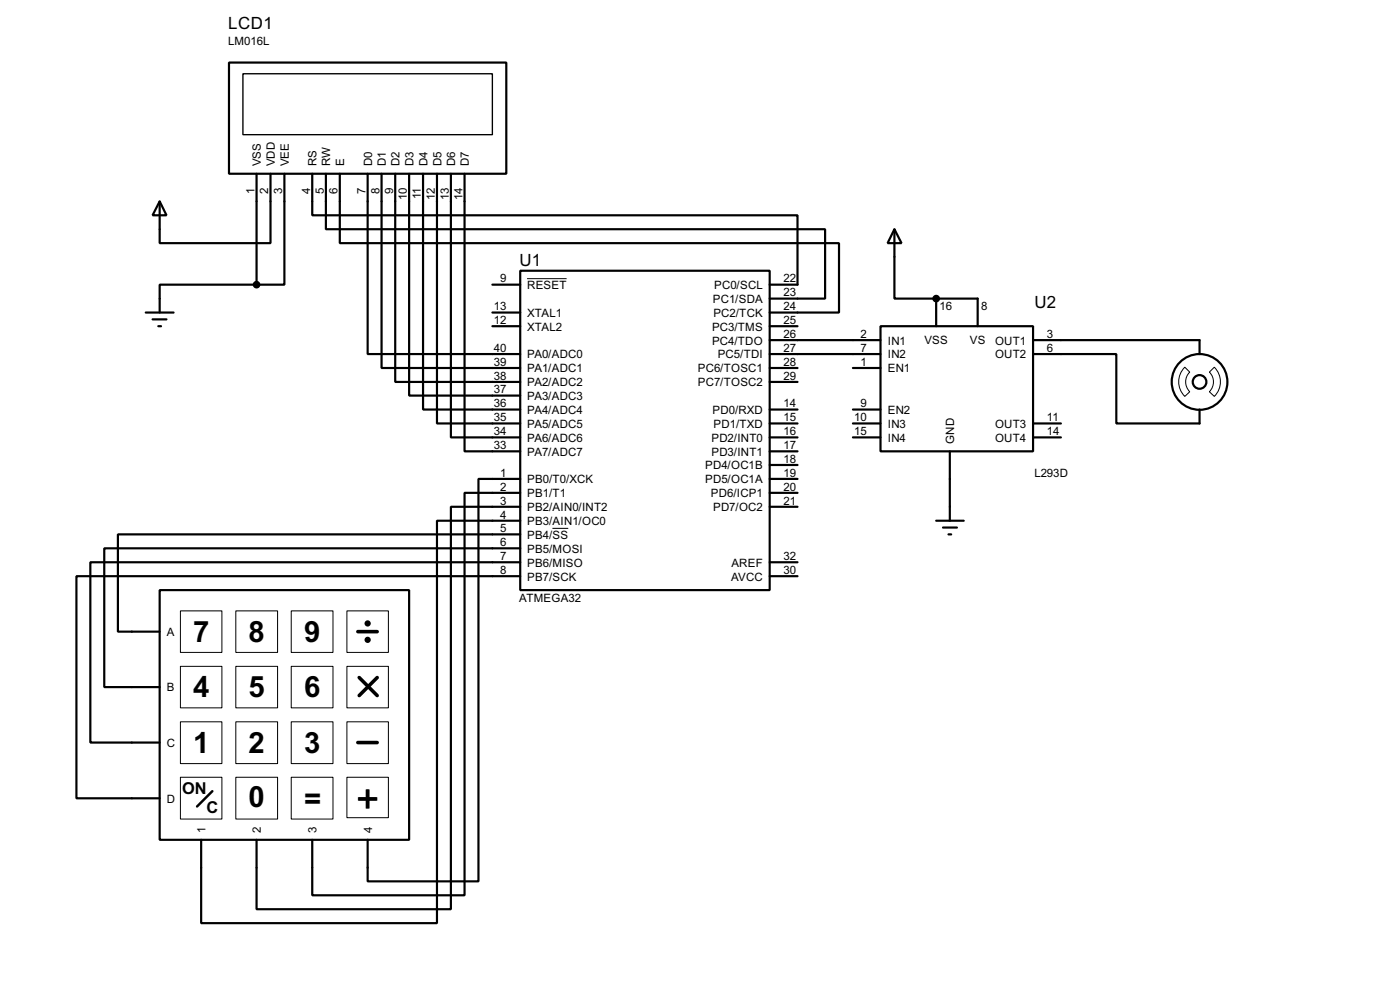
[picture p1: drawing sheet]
<svg xmlns="http://www.w3.org/2000/svg" width="256mm" height="180mm" viewBox="0 0 256 180" stroke-linecap="round" stroke-linejoin="round" font-family="sans-serif">
<g fill="none" stroke="#000" stroke-width=".4">
<path d="M42 11.5h50.8v20.3h-50.8zM29.3 36.9l1.2 2.5h-2.5zM47 31.8v20.3M49.6 31.8v12.7h-20.3v-7.6M52.1 31.8v20.3h-5.1M57.2 31.8v7.6h88.9v12.7h-5.1M59.7 31.8v10.2h91.5v12.7h-10.2M62.3 31.8v12.7h91.4v12.7h-12.7M67.4 31.8v33h27.9M69.9 31.8v35.6h25.4M72.4 31.8v38.1h22.9M75 31.8v40.6h20.3"/>
<path d="M77.5 31.8v43.2h17.8M80.1 31.8v45.7h15.2M82.6 31.8v48.3h12.7M85.1 31.8v50.8h10.2M26.7 57.2h5.1M28 58.5h2.5M29 59.7h.5M47 52.1h-17.7v5.1M90.2 52.1h5.1M90.2 59.7h5.1M90.2 57.2h5.1M95.3 49.6h45.7v58.4h-45.7z"/>
<path d="M141 59.7h5.1M161.3 59.7h28v22.9h-28zM163.9 42l1.3 2.5h-2.6zM163.9 42v12.7h7.6M171.5 54.7h7.6v5M171.5 54.7v5M141 62.3h20.3M141 64.8h20.3M141 75h5.1M141 77.5h5.1M141 67.4h5.1M141 69.9h5.1"/>
<path d="M156.3 75h5M156.3 77.5h5M156.3 67.4h5M189.3 64.8h15.2v12.7h15.3v-2.5M189.3 62.3h30.5v2.5M189.3 77.5h5.1M95.3 97.8h-73.7v17.8h7.7M95.3 95.3h-15.2v73.7h-43.2v-15.3M95.3 92.8h-12.7v73.6h-35.6v-12.7M95.3 87.7h-7.6v73.6h-20.3v-7.6M95.3 90.2h-10.2v73.7h-27.9v-10.2M141 87.7h5.1"/>
<path d="M141 90.2h5.1M141 92.8h5.1M141 80.1h5.1M141 82.6h5.1M141 85.1h5.1M156.3 80.1h5M171.5 95.3h5.1M172.8 96.6h2.5M173.8 97.8h.5M174 82.6v12.7M189.3 80.1h5.1M29.3 108h45.7v45.7h-45.7z"/>
<path d="M95.3 100.4h-76.2v25.4h10.2M95.3 102.9h-78.7v33h12.7M95.3 105.5h-81.3v40.6h15.3M141 102.9h5.1M141 105.5h5.1"/>
<circle cx="219.7" cy="69.9" r="5.1"/>
<circle cx="219.7" cy="69.9" r="1.25"/>
</g>
<circle cx="171.5" cy="54.7" r=".2" fill="#000"/>
<g fill="none" stroke="#000" stroke-width=".18">
<path d="M96.6 51h7.2M217.1 67.2l.9 .9a2.53 2.53 0 0 0 0 3.6l-.9 .9a3.7 3.7 0 0 1 0-5.4zM221.6 68.1l.9-.9a3.7 3.7 0 0 1 0 5.4l-.9-.9a2.54 2.54 0 0 0 0-3.6zM101.2 96.7h2.9M33.1 111.8h7.6v7.6h-7.6zM43.2 111.8h7.7v7.6h-7.7zM53.4 111.8h7.6v7.6h-7.6zM63.6 111.8h7.6v7.6h-7.6zM33.1 122h7.6v7.6h-7.6zM33.1 132.1h7.6v7.7h-7.6zM43.2 122h7.7v7.6h-7.7zM43.2 132.1h7.7v7.7h-7.7z"/>
<path d="M53.4 122h7.6v7.6h-7.6zM53.4 132.1h7.6v7.7h-7.6zM63.6 122h7.6v7.6h-7.6zM63.6 132.1h7.6v7.7h-7.6zM33.1 142.3h7.6v7.6h-7.6zM43.2 142.3h7.7v7.6h-7.7zM53.4 142.3h7.6v7.6h-7.6zM63.6 142.3h7.6v7.4h-7.6z"/>
</g>
<g fill="none" stroke="#000" stroke-width=".65">
<path d="M65.6 115.6h3.5M65.6 135.9h3.5M65.8 124l3.3 3.3M69.1 124l-3.3 3.3"/>
<circle cx="67.4" cy="117.1" r=".25"/>
<circle cx="67.4" cy="114.1" r=".25"/>
</g>
<path d="M38.9 144.8l-2.8 2.8" fill="none" stroke="#000" stroke-width=".45"/>
<path d="M44.5 13.5h45.7v11.2h-45.7z" fill="none" stroke="#000" stroke-width=".25"/>
<g fill="#000" stroke="#000" stroke-width=".4">
<circle cx="47" cy="52.1" r=".5"/>
<circle cx="171.5" cy="54.7" r=".5"/>
</g>
<text font-size="8.2" x="65.3" y="148.7">+</text>
<g font-size="6">
<text x="35.4" y="117.5">7</text>
<text x="45.6" y="117.5">8</text>
<text x="55.8" y="117.5">9</text>
<text x="35.4" y="127.7">4</text>
<text x="45.6" y="127.7">5</text>
<text x="55.8" y="127.7">6</text>
<text x="35.4" y="137.8">1</text>
<text x="45.6" y="137.8">2</text>
<text x="55.8" y="137.8">3</text>
<text x="45.5" y="147.7">0</text>
<text x="55.7" y="148">=</text>
</g>
<g font-size="3.5">
<text x="41.8" y="5.3">LCD1</text>
<text x="95.2" y="48.7">U1</text>
<text x="189.5" y="56.4">U2</text>
</g>
<g font-size="3.4">
<text x="33.4" y="145.4">ON</text>
<text x="37.9" y="148.7">C</text>
</g>
<g font-size="2.4">
<text x="41.8" y="8.2">LM016L</text>
<text x="46.6" y="35.5" transform="rotate(-90 46.6 35.5)">1</text>
<text x="47.8" y="30.5" transform="rotate(-90 47.8 30.5)">VSS</text>
<text x="49.2" y="35.5" transform="rotate(-90 49.2 35.5)">2</text>
<text x="50.4" y="30.5" transform="rotate(-90 50.4 30.5)">VDD</text>
<text x="51.7" y="35.4" transform="rotate(-90 51.7 35.4)">3</text>
<text x="52.9" y="30.5" transform="rotate(-90 52.9 30.5)">VEE</text>
<text x="56.8" y="35.4" transform="rotate(-90 56.8 35.4)">4</text>
<text x="58" y="30.5" transform="rotate(-90 58 30.5)">RS</text>
<text x="59.3" y="35.5" transform="rotate(-90 59.3 35.5)">5</text>
<text x="60.5" y="30.5" transform="rotate(-90 60.5 30.5)">RW</text>
<text x="61.9" y="35.5" transform="rotate(-90 61.9 35.5)">6</text>
<text x="63.1" y="30.5" transform="rotate(-90 63.1 30.5)">E</text>
<text x="67" y="35.5" transform="rotate(-90 67 35.5)">7</text>
<text x="68.2" y="30.5" transform="rotate(-90 68.2 30.5)">D0</text>
<text x="69.5" y="35.4" transform="rotate(-90 69.5 35.4)">8</text>
<text x="70.7" y="30.5" transform="rotate(-90 70.7 30.5)">D1</text>
<text x="72" y="35.5" transform="rotate(-90 72 35.5)">9</text>
<text x="73.2" y="30.5" transform="rotate(-90 73.2 30.5)">D2</text>
<text x="75.8" y="30.5" transform="rotate(-90 75.8 30.5)">D3</text>
<text x="78.3" y="30.5" transform="rotate(-90 78.3 30.5)">D4</text>
<text x="80.9" y="30.5" transform="rotate(-90 80.9 30.5)">D5</text>
<text x="83.4" y="30.5" transform="rotate(-90 83.4 30.5)">D6</text>
<text x="85.9" y="30.5" transform="rotate(-90 85.9 30.5)">D7</text>
<text x="74.6" y="36.6" transform="rotate(-90 74.6 36.6)">10</text>
<text x="77.1" y="36.4" transform="rotate(-90 77.1 36.4)">11</text>
<text x="79.7" y="36.6" transform="rotate(-90 79.7 36.6)">12</text>
<text x="82.2" y="36.6" transform="rotate(-90 82.2 36.6)">13</text>
<text x="84.7" y="36.6" transform="rotate(-90 84.7 36.6)">14</text>
<text x="91.6" y="51.7">9</text>
<text x="96.6" y="52.9">RESET</text>
<text x="130.8" y="52.9">PC0/SCL</text>
<text x="143.6" y="51.7">22</text>
<text x="90.5" y="59.3">12</text>
<text x="90.5" y="56.8">13</text>
<text x="96.6" y="58">XTAL1</text>
<text x="130.6" y="55.4">PC1/SDA</text>
<text x="130.7" y="58">PC2/TCK</text>
<text x="143.6" y="54.3">23</text>
<text x="143.6" y="56.8">24</text>
<text x="143.6" y="59.3">25</text>
<text x="172.1" y="56.8">16</text>
<text x="179.8" y="56.8">8</text>
<text x="90.5" y="64.4">40</text>
<text x="96.6" y="60.5">XTAL2</text>
<text x="96.6" y="65.6">PA0/ADC0</text>
<text x="130.4" y="60.5">PC3/TMS</text>
<text x="130.4" y="63.1">PC4/TDO</text>
<text x="131.5" y="65.6">PC5/TDI</text>
<text x="143.6" y="61.9">26</text>
<text x="143.6" y="64.4">27</text>
<text x="157.7" y="61.9">2</text>
<text x="157.7" y="64.4">7</text>
<text x="162.6" y="63.1">IN1</text>
<text x="162.6" y="65.6">IN2</text>
<text x="169.3" y="63">VSS</text>
<text x="177.7" y="63">VS</text>
<text x="182.3" y="63.1">OUT1</text>
<text x="182.3" y="65.6">OUT2</text>
<text x="191.8" y="61.9">3</text>
<text x="191.8" y="64.4">6</text>
<text x="90.5" y="72">37</text>
<text x="90.5" y="69.5">38</text>
<text x="90.5" y="67">39</text>
<text x="96.6" y="70.7">PA2/ADC2</text>
<text x="96.6" y="68.1">PA1/ADC1</text>
<text x="127.8" y="68.1">PC6/TOSC1</text>
<text x="127.8" y="70.7">PC7/TOSC2</text>
<text x="143.6" y="67">28</text>
<text x="143.6" y="69.5">29</text>
<text x="157.7" y="67">1</text>
<text x="162.6" y="68.1">EN1</text>
<text x="90.5" y="77.1">35</text>
<text x="90.5" y="74.6">36</text>
<text x="96.6" y="75.8">PA4/ADC4</text>
<text x="96.6" y="73.2">PA3/ADC3</text>
<text x="130.5" y="75.8">PD0/RXD</text>
<text x="143.6" y="74.6">14</text>
<text x="143.6" y="77.1">15</text>
<text x="156.5" y="77.1">10</text>
<text x="157.7" y="74.6">9</text>
<text x="162.6" y="75.8">EN2</text>
<text x="191.8" y="77.1">11</text>
<text x="90.5" y="82.2">33</text>
<text x="90.5" y="79.7">34</text>
<text x="96.6" y="83.4">PA7/ADC7</text>
<text x="96.6" y="80.8">PA6/ADC6</text>
<text x="96.6" y="78.3">PA5/ADC5</text>
<text x="130.3" y="80.8">PD2/INT0</text>
<text x="130.3" y="83.4">PD3/INT1</text>
<text x="130.7" y="78.3">PD1/TXD</text>
<text x="143.6" y="79.7">16</text>
<text x="143.6" y="82.2">17</text>
<text x="156.5" y="79.7">15</text>
<text x="162.6" y="78.3">IN3</text>
<text x="162.6" y="80.8">IN4</text>
<text x="174.8" y="81.3" transform="rotate(-90 174.8 81.3)">GND</text>
<text x="182.3" y="78.3">OUT3</text>
<text x="182.3" y="80.8">OUT4</text>
<text x="191.8" y="79.7">14</text>
<text x="91.6" y="87.3">1</text>
<text x="91.6" y="89.8">2</text>
<text x="96.6" y="88.5">PB0/T0/XCK</text>
<text x="129.2" y="85.9">PD4/OC1B</text>
<text x="129.2" y="88.5">PD5/OC1A</text>
<text x="143.6" y="84.7">18</text>
<text x="143.6" y="87.3">19</text>
<text x="143.6" y="89.8">20</text>
<text x="189.5" y="87.3">L293D</text>
<text x="91.6" y="92.4">3</text>
<text x="91.6" y="94.9">4</text>
<text x="96.6" y="91">PB1/T1</text>
<text x="96.6" y="93.6">PB2/AIN0/INT2</text>
<text x="130.2" y="91">PD6/ICP1</text>
<text x="130.6" y="93.6">PD7/OC2</text>
<text x="143.6" y="92.4">21</text>
<text x="91.6" y="97.4">5</text>
<text x="91.6" y="100">6</text>
<text x="96.6" y="96.1">PB3/AIN1/OC0</text>
<text x="96.6" y="98.6">PB4/SS</text>
<text x="96.6" y="101.2">PB5/MOSI</text>
<text x="91.6" y="102.5">7</text>
<text x="91.6" y="105.1">8</text>
<text x="96.6" y="103.7">PB6/MISO</text>
<text x="96.6" y="106.3">PB7/SCK</text>
<text x="133.9" y="106.3">AVCC</text>
<text x="134" y="103.7">AREF</text>
<text x="143.6" y="102.5">32</text>
<text x="143.6" y="105.1">30</text>
<text x="95.1" y="110.2">ATMEGA32</text>
<text x="30.5" y="116.4">A</text>
<text x="30.5" y="126.6">B</text>
<text x="30.5" y="136.7">C</text>
<text x="30.5" y="146.9">D</text>
<text x="37.7" y="152.5" transform="rotate(-90 37.7 152.5)">1</text>
<text x="47.8" y="152.5" transform="rotate(-90 47.8 152.5)">2</text>
<text x="58" y="152.5" transform="rotate(-90 58 152.5)">3</text>
<text x="68.2" y="152.5" transform="rotate(-90 68.2 152.5)">4</text>
</g>
</svg>
